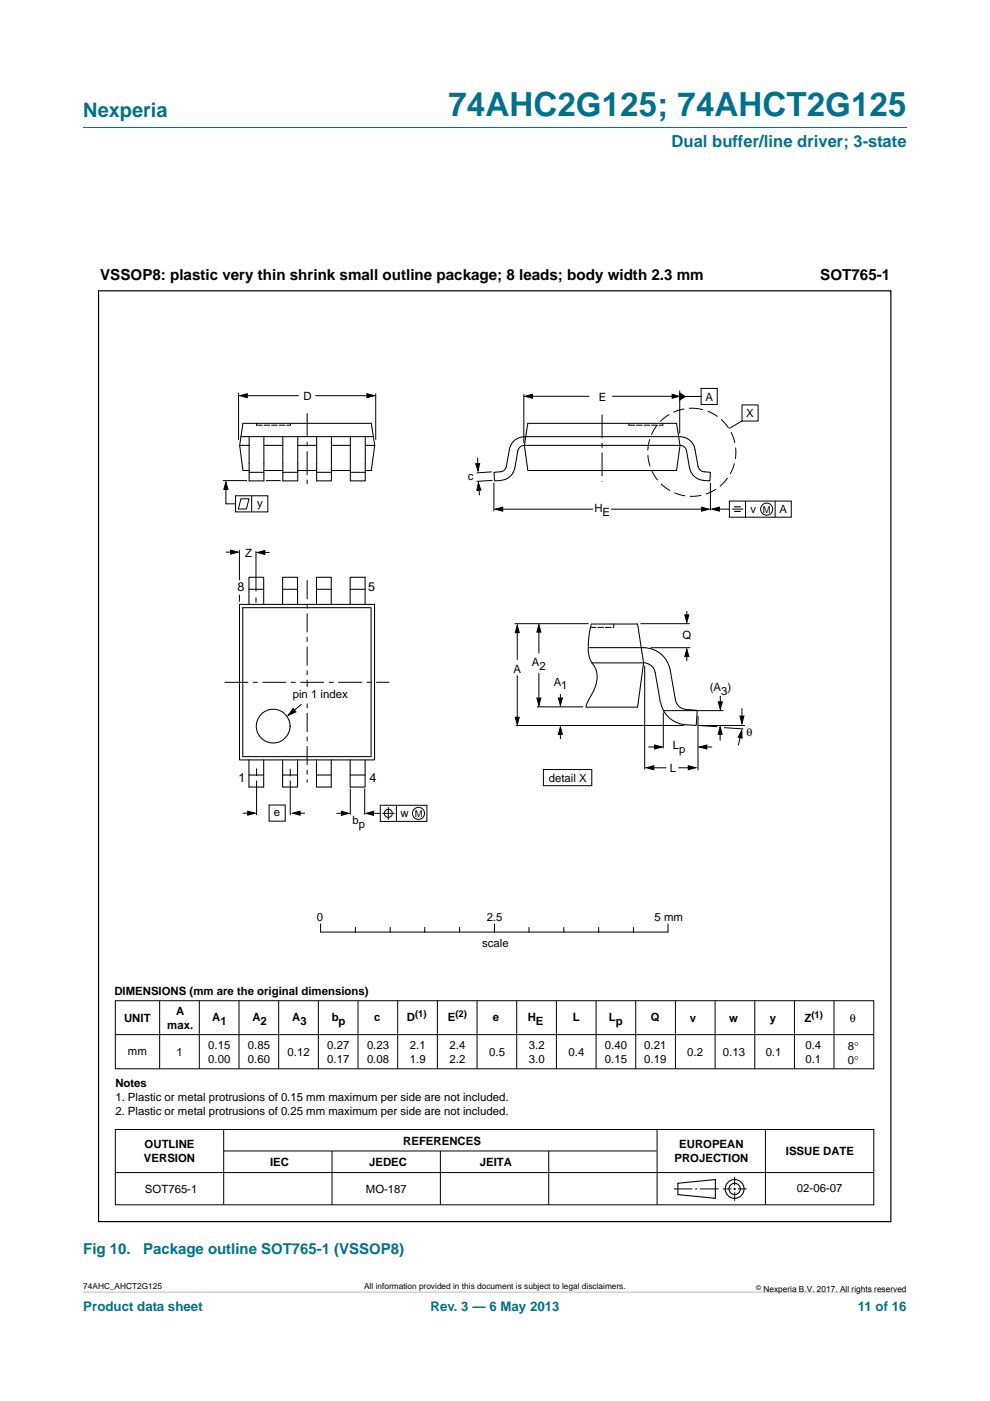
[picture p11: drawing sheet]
<svg xmlns="http://www.w3.org/2000/svg" width="210mm" height="297mm" viewBox="0 0 210 297" stroke-linecap="round" stroke-linejoin="round" font-family="sans-serif">
<path d="M17.7 273.9l174.6 .1z" fill="#00718a"/>
<path d="M17.7 27h174.6" fill="none" stroke="#00718a" stroke-width=".21"/>
<g fill="none" stroke="#000" stroke-width=".21">
<path d="M50.6 83.3v10M51.8 83.9h11.6M54.4 89.8v.3M61.6 89.8v.3M66.9 83.9h11.7M79.7 83.4v9.8M101.3 97l.1 2.3M111.1 83.5v10.4M112 84h13M129.8 84h13.5M133.4 89.8v.3M140.6 89.8v.3"/>
<path d="M144.2 82.8v9.1M144.7 84.1h4M148.7 82.4h3.4v3.4h-3.4zM157.4 85.9h3.4v3.4h-3.4zM157.4 89.3l-2.7 1.5M47.3 101.9h5.1M47.9 117.1h2M47.9 102.8v4h2.1M50 105.1h6.8v3.4h-6.8zM50.8 116.6v6.4M51.1 105.8h1.7l-.5 2.1h-1.7zM53.4 105.1v3.4"/>
<path d="M54.3 116.9v8.5M55.2 117.1h2M56.4 101.9h3.1M101.5 102.9l.2 2.1M104.3 100l-3.2 .3M104.5 101.9l-3.4 .2M104.8 102.4v6M105.8 108h20M129.6 108h19.8M150.7 102.4v5.8M151.9 107.9h2.8M154.7 106.2h13.1v3.5h-13.1z"/>
<path d="M155.3 107.9h2.3M158.1 106.2v3.5M164.4 106.2v3.5M50.8 126.1v1.5M54.3 126.7v1.1M109.2 132.2h15.6M109.7 133.6v6.3M114.3 133v5.5M130.2 132.3v.7M135.8 132.2h10.5M138 137.3h8.4M145.7 129.5v2"/>
<path d="M145.7 138.6v1.6M64 149.3l-2.5 2.1M109.4 153.8h35.6M109.7 143.2v9.4M113.9 149.9h9.8M114.3 142.7v6.1M118.9 147.2v1.9M118.9 155.1v1.6M136.7 141.1v22.1M137.5 158.4h1.6M140.7 151v7.7M140.7 150.7h12.7"/>
<path d="M148 151.8v11.5M148.1 153.8l4.1 .3M148.1 153.8h9.9M149.2 158.4h1.9M152.7 155.1v1.9M152.8 147.6v1.9M153.6 154.3l4.1 .2M157.2 155.5l-.6 2.5M157.4 150.1v2.6M51.5 172.4h1.9M54.4 162.9v1.6M54.4 165.5v7.3"/>
<path d="M57.1 170.7h3.4v3.4h-3.4zM61.6 163v1.6M61.6 165.5v7.3M62.9 172.4h1.8M71.4 172.4h1.8M74.3 167.2v5.5M77.4 167.2v5.5M78.5 172.4h2.2M80.7 170.7h9.8v3.5h-9.8zM81.1 172.4h2.6M82.4 171.1v2.7M84.1 170.7v3.5"/>
<path d="M115.3 163.2h10.2v3.4h-10.2zM137.8 162.8h3.5M143.9 162.8h2.9M68 195.9v1.7h7.4M75.4 196.6v1M82.8 196.6v1h-7.4M90.1 196.6v1h-7.3M97.5 196.6v1h-7.4M97.5 197.6h14.7M104.9 195.9v1.7M112.2 196.6v1h7.4M119.6 196.6v1h7.4"/>
<path d="M127 196.6v1h7.4M134.4 196.6v1M141.7 195.9v1.7h-7.3M24.5 212.2h160.8v14.4h-160.8zM24.5 219.4h160.8M33.9 212.2v14.4M42.3 212.2v14.4M50.7 212.2v14.4M59.1 212.2v14.4M67.5 212.2v14.4M75.9 212.2v14.4M84.4 212.1v14.5"/>
<path d="M92.8 212.2v14.4M101.2 212.2v14.4M109.6 212.2v14.4M118 212.2v14.4M126.4 212.2v14.4M134.8 212.2v14.4M143.3 212.2v14.4M151.7 212.2v14.4M160.1 212.1v14.5M168.5 212.2v14.4M176.9 212.2v14.4M24.5 239.5h160.8v15.9h-160.8z"/>
<path d="M47.4 239.5v15.9M139.4 239.5v15.9M162.4 239.5v15.9M24.5 248.6h160.8M47.5 244h91.8M70.4 244v11.4M93.4 244v11.4M116.4 244v11.4M142.9 252.1h3.9M147.4 252.1h.5M148.5 252.1h3.9M153.3 252.1h1.9"/>
<path d="M155.5 252.1h.6M155.8 249.5v1.9M155.8 251.8v.5M155.8 252.8v1.8M156.5 252.1h1.9"/>
<circle cx="162.6" cy="108" r="1.28"/>
<circle cx="82.4" cy="172.4" r=".86"/>
<circle cx="88.8" cy="172.4" r="1.28"/>
</g>
<g fill="none" stroke="#000" stroke-width=".23">
<path d="M143.8 250.9l7.9-.8v4l-7.9-.8z"/>
<circle cx="155.8" cy="252.1" r="1.99"/>
<circle cx="155.8" cy="252.1" r="1.2"/>
</g>
<g fill="#000" stroke="#000" stroke-width=".21">
<path d="M50.8 83.9l1.6-.4v.8zM77.8 83.5l1.6 .4-1.6 .4zM100.9 98.3h.8l-.3 1.6zM111.3 84l1.6-.4v.8zM142.6 83.6l1.5 .4-1.5 .4zM144.2 83.3l1.2 .8-1.2 .7zM47.9 102.2l.4 1.6h-.8zM48.9 116.6l1.6 .5-1.6 .4zM54.6 117.1l1.6-.4v.9zM101.5 102.4l.5 1.5-.9 .1zM105 108l1.6-.5v.9zM148.8 107.5l1.6 .5-1.6 .4z"/>
<path d="M151 107.9l1.6-.4v.9zM109.7 132.6l.4 1.5h-.8zM114.3 132.4l.4 1.6h-.8zM145.7 137.6l.4 1.6h-.9zM145.2 130.4h.9l-.4 1.6zM62.2 150.2l.6 .7-1.7 .8zM109.3 152.1h.8l-.4 1.6zM113.9 148h.8l-.4 1.6zM118.9 154.1l.4 1.6h-.9zM118.4 148h.9l-.4 1.6zM138.9 158l1.5 .4-1.5 .4zM148.3 158.4l1.6-.4v.8z"/>
<path d="M152.7 154.1l.5 1.6h-.9zM152.3 148.8h.9l-.4 1.6zM157.3 154.8l.1 1.7-.8-.2zM156.9 151.8h.9l-.4 1.6zM52.5 172l1.6 .4-1.6 .4zM62.1 172.4l1.5-.4v.8zM72.4 172l1.6 .4-1.6 .5zM77.6 172.4l1.6-.4v.9zM137.1 162.8l1.6-.4v.8zM146 162.4l1.6 .4-1.6 .4z"/>
</g>
<path d="M65.1 87.6v15M127.7 87.9v14.2M47.6 144.7h35" fill="none" stroke="#000" stroke-width=".21" stroke-dasharray="5 1 1 1" stroke-linecap="butt"/>
<path d="M65.1 123v42.9" fill="none" stroke="#000" stroke-width=".21" stroke-dasharray="4 1 1 1" stroke-linecap="butt"/>
<path d="M155.7 107.5h1.4M155.7 108.4h1.4" fill="none" stroke="#000" stroke-width=".24"/>
<circle cx="146.7" cy="95.9" r="9.3" fill="none" stroke="#000" stroke-width=".21" stroke-dasharray="2.4 1" stroke-linecap="butt"/>
<path d="M20.9 61.7h168.1v197.3h-168.1z" fill="none" stroke="#000" stroke-width=".25"/>
<path d="M64.6 145.7h.9v2.6h-.9z" fill="#fff" stroke="#fff" stroke-width=".21"/>
<g fill="none" stroke="#000" stroke-width=".22">
<path d="M50.8 94.4h2M51.1 92.6h28.1M52.8 92.6v9.4h3.2v-9.4M56 99.8h4M56 94.4h4M60 92.6v9.4h3.2v-9.4M63.2 94.4h4M63.2 99.8h4M67.2 92.6v9.4h3.1v-9.4M70.3 94.4h4M70.3 99.8h4M74.3 92.6v9.4h3.2v-9.4"/>
<path d="M77.5 94.4h2M79.5 94.4l-.8 5.4h-1.2M79.5 94.4l-.8-4.6h-27.2l-.7 4.6 .7 5.4h1.3M111.2 94.4l.8 5.4h31.5l.8-5.4a1.38 1.38 0 0 1 1.3 1.2l.6 3.6a3.3 3.3 0 0 0 3.1 2.6l1.3 .2 .1-1.9a2.3 2.3 0 0 1-2.5-.9l-.8-3.9a3.2 3.2 0 0 0-3.2-2.7h-33a3.2 3.2 0 0 0-3.2 2.8M111.2 94.4a1.43 1.43 0 0 0-1.4 1.2l-.6 3.6a3.4 3.4 0 0 1-3 2.7l-1.3 .1-.1-1.9a2.56 2.56 0 0 0 2.3-.6l.3-.6 .7-3.6M112 89.8h31.5l.7 4.6h-33zM52.8 100.1h3.2M60 100.1h3.2M67.2 100.1h3.1M74.3 100.1h3.2M50.8 128.1h28.6v33h-28.6zM51.5 128.8h27.2v31.6h-27.2z"/>
<path d="M52.8 128.1v-5.7h3.1v5.7M52.8 124.9h3.1M59.9 128.1v-5.7h3.2v5.7M59.9 124.9h3.2M67.1 128.1v-5.7h3.2v5.7M67.1 124.9h3.2M74.3 128.1v-5.7h3.1v5.7M74.3 124.9h3.1M125 137.3h11.5a5.8 5.8 0 0 1 5.7 4.7M125.4 132.3a15.6 15.6 0 0 0-.4 7.1l.3 .6a5.5 5.5 0 0 1 .4 6.9l-1.1 2-.3 1h10.9l1.3-9.4h.1a2.62 2.62 0 0 1 2.4 2.1l1.1 6.3M125.6 132.3h9.6l1.3 8.2h-11M140.1 149a5.7 5.7 0 0 0 5.2 4.7l2.4 .1 .2-3.2-2.3-.2"/>
<path d="M142.2 142.1l1.1 6.3a2.41 2.41 0 0 0 2.3 2M52.8 164.3h3.1M55.9 161.1v5.8h-3.1v-5.8M59.9 164.3h3.2M59.9 161.1v5.8h3.2v-5.8M67.1 161.1v5.8h3.2v-5.8M67.1 164.3h3.2M74.3 164.3h3.1M74.3 161.1v5.8h3.1v-5.8"/>
<circle cx="57.9" cy="154" r="3.6"/>
</g>
<path d="M54.4 90.1h7.2M133.4 90.1h7.2M125.2 133h5" fill="none" stroke="#000" stroke-width=".21" stroke-dasharray="1.2 .4"/>
<text font-size="7" fill="#00718a" x="95.1" y="24.6">74AHC2G125; 74AHCT2G125</text>
<text font-size="4.2" fill="#00718a" x="17.7" y="24.9">Nexperia</text>
<text font-size="3.5" fill="#00718a" x="142.4" y="31.1">Dual buffer/line driver; 3-state</text>
<g font-size="3.2">
<text x="21.2" y="59.3">VSSOP8: plastic very thin shrink small outline package; 8 leads; body width 2.3 mm</text>
<text x="174" y="59.3">SOT765-1</text>
</g>
<g font-size="3.2" fill="#00718a">
<text x="17.7" y="265.8">Fig 10.</text>
<text x="30.4" y="265.8">Package outline SOT765-1 (VSSOP8)</text>
</g>
<g font-size="2.8" fill="#00718a">
<text x="17.7" y="277.9">Product data sheet</text>
<text x="91.3" y="277.9">Rev. 3 — 6 May 2013</text>
<text x="182" y="277.9">11 of 16</text>
</g>
<g font-size="2.7">
<text x="50.4" y="125.4">8</text>
<text x="78.1" y="125.3">5</text>
<text x="50.6" y="165.9">1</text>
<text x="78.4" y="165.9">4</text>
</g>
<g font-size="2.4">
<text x="64.4" y="84.8">D</text>
<text x="127" y="84.9">E</text>
<text x="149.6" y="84.9">A</text>
<text x="158.3" y="88.4">X</text>
<text x="99.2" y="101.7">c</text>
<text x="54.6" y="107.5">y</text>
<text x="126.1" y="108.5">H</text>
<text x="127.8" y="109.3">E</text>
<text x="159.2" y="108.7">v</text>
<text x="165.3" y="108.8">A</text>
<text x="52" y="118.2">Z</text>
<text x="144.8" y="135.6">Q</text>
<text x="108.9" y="142.6">A</text>
<text x="112.8" y="141.2">A</text>
<text x="114.4" y="142">2</text>
<text x="62.1" y="148.1">pin 1 index</text>
<text x="117.4" y="145.3">A</text>
<text x="119" y="146.1">1</text>
<text x="150.5" y="146.6">(A )</text>
<text x="152.9" y="147.4">3</text>
<text x="142.7" y="158.8">L</text>
<text x="144" y="159.6">p</text>
<text x="158.3" y="156">θ</text>
<text x="116.4" y="165.7">detail X</text>
<text x="142.1" y="163.7">L</text>
<text x="58.1" y="173.1">e</text>
<text x="84.9" y="173.2">w</text>
<text x="74.8" y="174.7">b</text>
<text x="76.1" y="175.5">p</text>
<text x="67.2" y="195.2">0</text>
<text x="103.2" y="195.2">2.5</text>
<text x="138.8" y="195.2">5 mm</text>
<text x="102.3" y="200.8">scale</text>
<text x="24.3" y="211">DIMENSIONS (mm are the original dimensions)</text>
<text x="37.4" y="215.3">A</text>
<text x="26.3" y="216.7">UNIT</text>
<text x="35.5" y="218.2">max.</text>
<text x="45" y="216.5">A</text>
<text x="46.8" y="217.3">1</text>
<text x="53.5" y="216.5">A</text>
<text x="55.3" y="217.3">2</text>
<text x="62" y="216.5">A</text>
<text x="63.7" y="217.3">3</text>
<text x="70.3" y="216.5">b</text>
<text x="71.8" y="217.3">p</text>
<text x="79.4" y="216.5">c</text>
<text x="86.3" y="216.5">D</text>
<text x="95" y="216.5">E</text>
<text x="104.5" y="216.5">e</text>
<text x="111.9" y="216.5">H</text>
<text x="113.7" y="217.3">E</text>
<text x="121.5" y="216.5">L</text>
<text x="129.1" y="216.5">L</text>
<text x="130.6" y="217.3">p</text>
<text x="138" y="216.5">Q</text>
<text x="146.3" y="216.7">v</text>
<text x="154.7" y="216.7">w</text>
<text x="163.3" y="216.7">y</text>
<text x="170.6" y="216.7">Z</text>
<text x="180.3" y="216.7">θ</text>
<text x="27.1" y="223.6">mm</text>
<text x="37.4" y="223.8">1</text>
<text x="44.2" y="222.4">0.15</text>
<text x="44.2" y="225.3">0.00</text>
<text x="52.6" y="222.4">0.85</text>
<text x="52.6" y="225.3">0.60</text>
<text x="61" y="223.9">0.12</text>
<text x="69.4" y="222.4">0.27</text>
<text x="69.4" y="225.3">0.17</text>
<text x="77.8" y="222.4">0.23</text>
<text x="77.8" y="225.3">0.08</text>
<text x="86.9" y="222.4">2.1</text>
<text x="86.9" y="225.3">1.9</text>
<text x="95.4" y="222.4">2.4</text>
<text x="95.4" y="225.3">2.2</text>
<text x="103.8" y="223.8">0.5</text>
<text x="112.2" y="222.4">3.2</text>
<text x="112.2" y="225.3">3.0</text>
<text x="120.6" y="223.8">0.4</text>
<text x="128.3" y="222.4">0.40</text>
<text x="128.3" y="225.3">0.15</text>
<text x="136.6" y="222.4">0.21</text>
<text x="136.6" y="225.3">0.19</text>
<text x="145.8" y="223.8">0.2</text>
<text x="153.3" y="223.8">0.13</text>
<text x="162.4" y="223.8">0.1</text>
<text x="170.8" y="222.4">0.4</text>
<text x="170.8" y="225.3">0.1</text>
<text x="179.8" y="222.6">8°</text>
<text x="179.8" y="225.5">0°</text>
<text x="24.5" y="230.5">Notes</text>
<text x="24.5" y="233.4">1. Plastic or metal protrusions of 0.15 mm maximum per side are not included.</text>
<text x="24.5" y="236.3">2. Plastic or metal protrusions of 0.25 mm maximum per side are not included.</text>
<text x="30.7" y="243.4">OUTLINE</text>
<text x="85.5" y="242.7">REFERENCES</text>
<text x="144.1" y="243.4">EUROPEAN</text>
<text x="166.7" y="244.9">ISSUE DATE</text>
<text x="30.5" y="246.4">VERSION</text>
<text x="57.3" y="247.3">IEC</text>
<text x="78.3" y="247.3">JEDEC</text>
<text x="101.8" y="247.3">JEITA</text>
<text x="143.1" y="246.4">PROJECTION</text>
<text x="30.7" y="252.9">SOT765-1</text>
<text x="77.6" y="252.9">MO-187</text>
<text x="169" y="252.7">02-06-07</text>
</g>
<g font-size="2">
<text x="161.8" y="108.7">M</text>
<text x="88" y="173.2">M</text>
<text x="88" y="215.7">(1)</text>
<text x="96.6" y="215.7">(2)</text>
<text x="172.1" y="215.9">(1)</text>
</g>
<g font-size="1.8">
<text x="17.7" y="273.3">74AHC_AHCT2G125</text>
<text x="77.2" y="273.3">All information provided in this document is subject to legal disclaimers.</text>
<text x="161.9" y="273.9">Nexperia B.V. 2017. All rights reserved</text>
</g>
<text font-size="1.4" x="160.4" y="273.4">©</text>
</svg>
